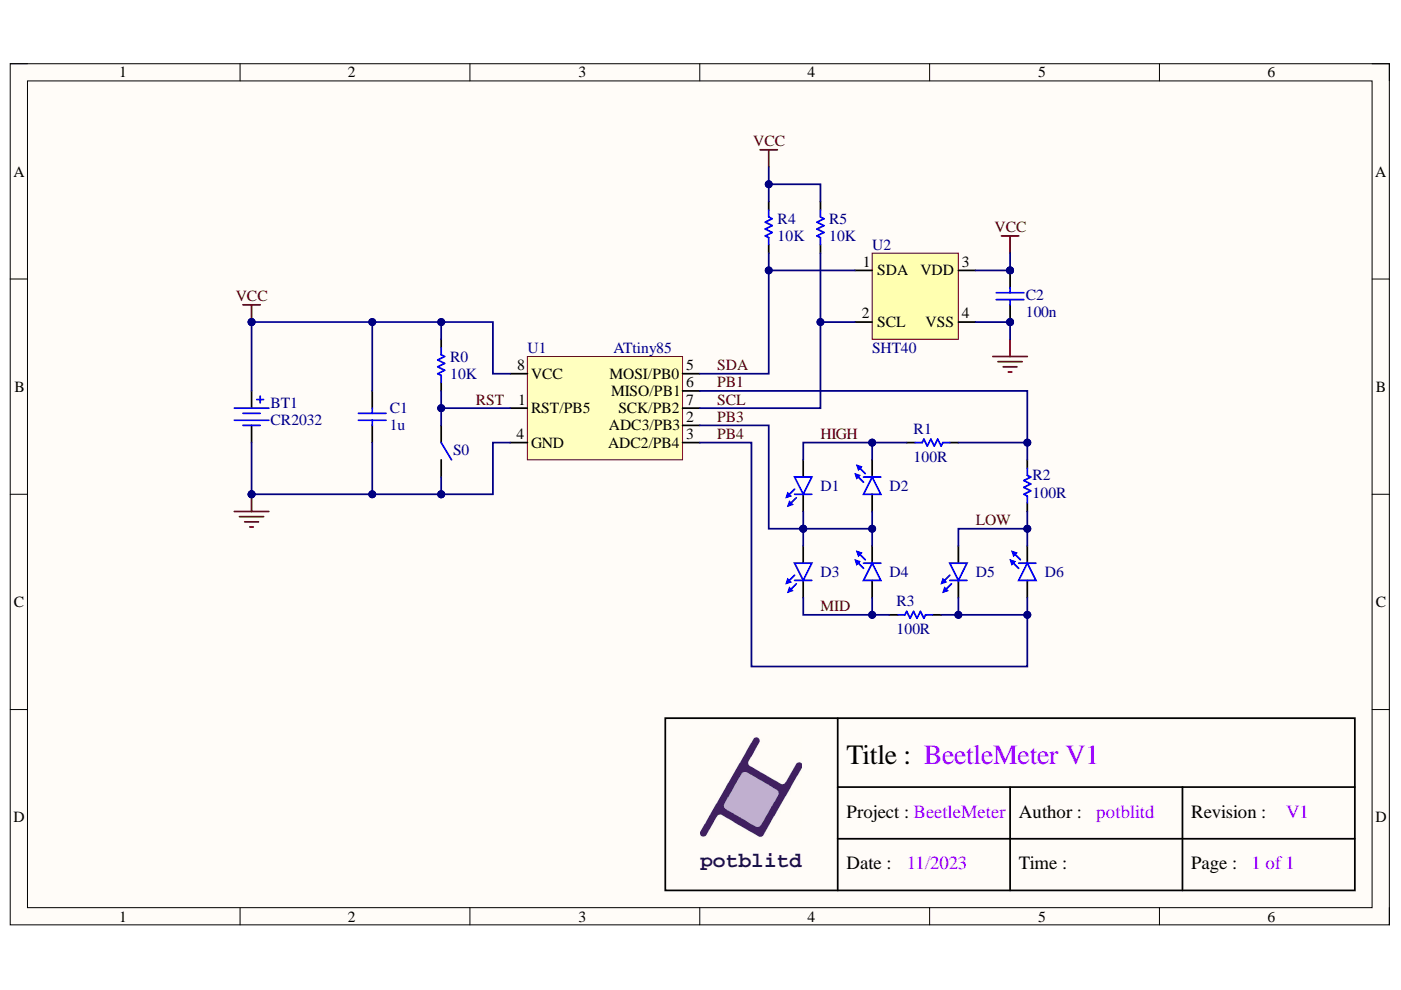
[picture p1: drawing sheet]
# Altium schematic sheet BeetleMeterV1.SchDoc
size 203 x 127 mm; SheetNumber: 1; SheetTotal: 1

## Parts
BT1  CR2032  [CR2032-TH]
C1  value 1u  [0603C]  (hidden comment: Capacitor)
C2  value 100n  [0603C]  (hidden comment: Capacitor)
D1  R  [0805D]  (value not drawn)
D2  R  [0805D]  (value not drawn)
D3  R  [0805D]  (value not drawn)
D4  R  [0805D]  (value not drawn)
D5  R  [0805D]  (value not drawn)
D6  R  [0805D]  (value not drawn)
R0  value 10K  [0603R]  (hidden comment: Resistor)
R1  value 100R  [0603R]  (hidden comment: Resistor)
R2  value 100R  [0603R]  (hidden comment: Resistor)
R3  value 100R  [0603R]  (hidden comment: Resistor)
R4  value 10K  [0603R]  (hidden comment: Resistor)
R5  value 10K  [0603R]  (hidden comment: Resistor)
S0  (no value)  [SW_6*6]
U1  ATtiny85  [DIP-8 - SMD]
U2  SHT40  [DFN-4-EP(1.5x1.5)]

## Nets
GND: BT1.2(-) C1.1 C2.2 S0.2 U1.4(GND) U2.4(VSS)
VCC: BT1.1(+) C1.2 C2.1 R0.2 R4.2 R5.2 U1.8(VCC) U2.3(VDD)
HIGH: D1.1 D2.2 R1.1
LOW: D5.1 D6.2 R2.1
MID: D3.2 D4.1 R3.2
PB1: R1.2 R2.2 U1.6(MISO/PB1)
PB3: D1.2 D2.1 D3.1 D4.2 U1.2(ADC3/PB3)
PB4: D5.2 D6.1 R3.1 U1.3(ADC2/PB4)
RST: R0.1 S0.1 U1.1(RST/PB5)
SCL: R5.1 U1.7(SCK/PB2) U2.2(SCL)
SDA: R4.1 U1.5(MOSI/PB0) U2.1(SDA)

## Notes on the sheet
- Title :
- BeetleMeter V1
- potblitd
- Project :
- Date :
- 11/2023
- BeetleMeter
- Author :
- Time :
- Revision :
- Page :
- 1 of 1
- V1
